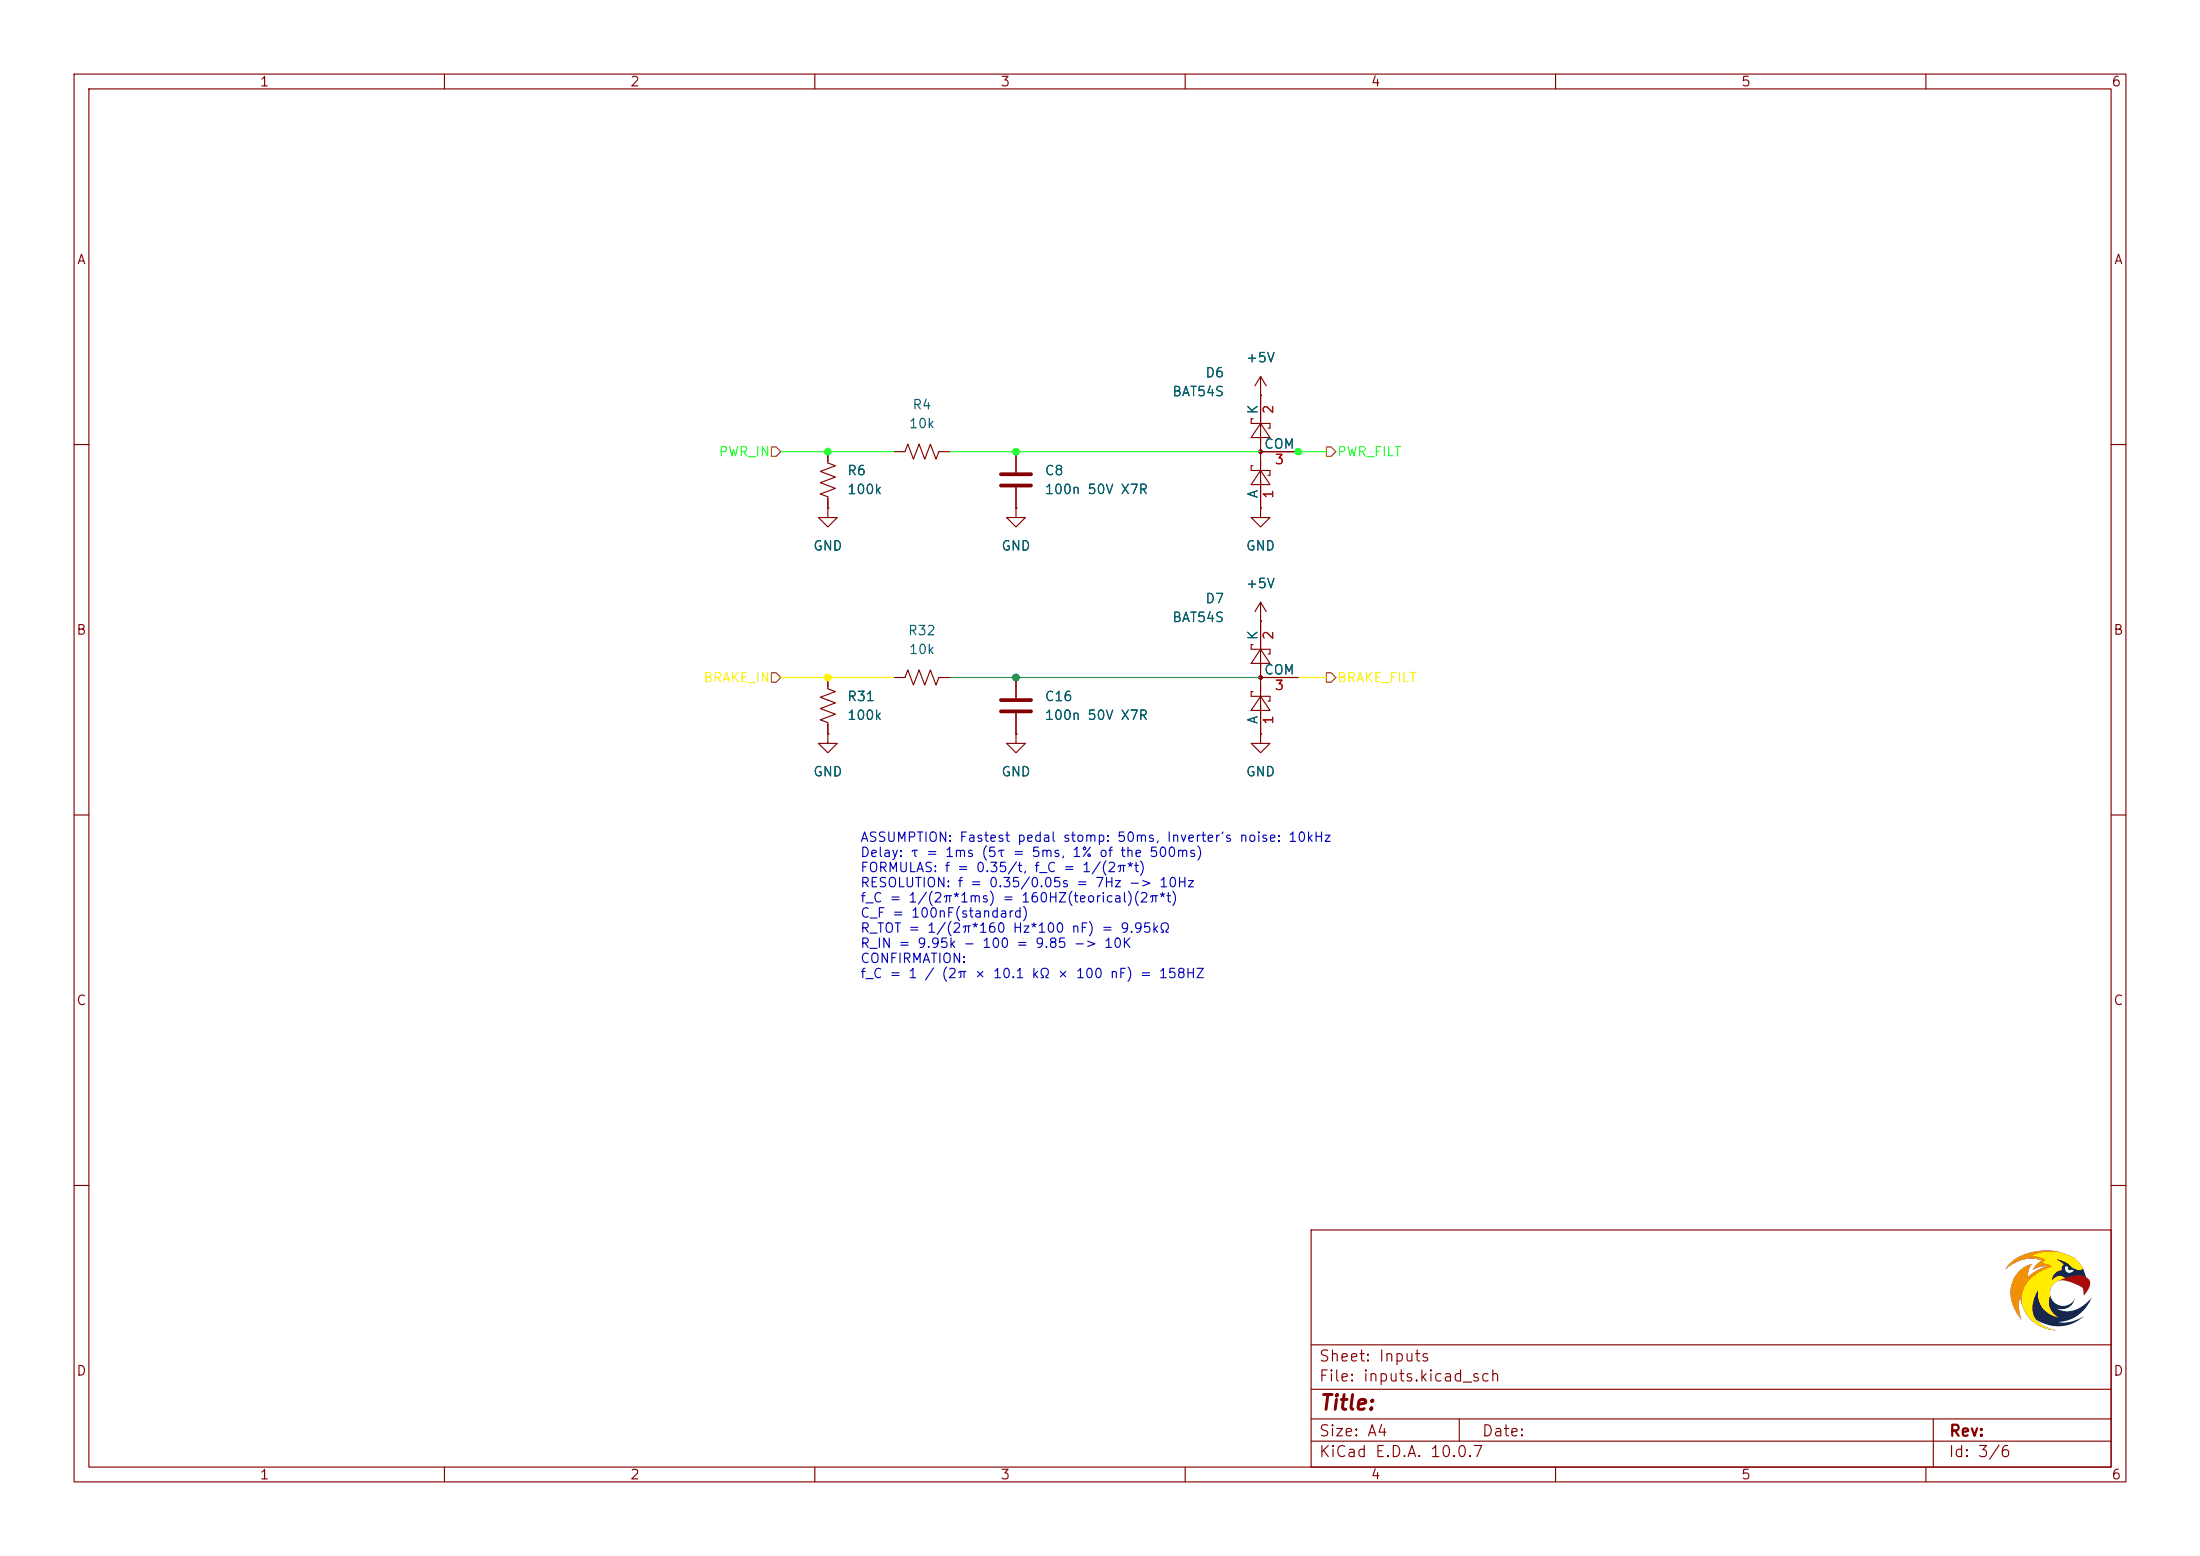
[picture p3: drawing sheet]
(kicad_sch
 (version 20260306)
 (generator "eeschema")
 (generator_version "10.0")
 (paper "A4")
 (lib_symbols
  (symbol "Device:C"
   (pin_numbers (hide yes))
   (pin_names
    (offset 0.254)) (exclude_from_sim no) (in_bom yes) (on_board yes)
   (in_pos_files yes)
   (duplicate_pin_numbers_are_jumpers no)
   (property "Reference" "C" (at 0.635 2.54 0) (show_name no) (do_not_autoplace no) (effects (font (size 1.27 1.27)) (justify left)))
   (property "Value" "C" (at 0.635 -2.54 0) (show_name no) (do_not_autoplace no) (effects (font (size 1.27 1.27)) (justify left)))
   (property "Footprint" "" (at 0.9652 -3.81 0) (show_name no) (do_not_autoplace no) (hide yes) (effects (font (size 1.27 1.27))))
   (property "Datasheet" "" (at 0 0 0) (show_name no) (do_not_autoplace no) (hide yes) (effects (font (size 1.27 1.27))))
   (property "Description" "Unpolarized capacitor" (at 0 0 0) (show_name no) (do_not_autoplace no) (hide yes) (effects (font (size 1.27 1.27))))
   (symbol "C_0_1"
    (polyline (pts (xy -2.032 0.762) (xy 2.032 0.762)) (stroke (width 0.508) (type default)) (fill (type none)))
    (polyline (pts (xy -2.032 -0.762) (xy 2.032 -0.762)) (stroke (width 0.508) (type default)) (fill (type none))))
   (symbol "C_1_1"
    (pin passive line (at 0 3.81 270) (length 2.794) (name "" (effects (font (size 1.27 1.27)))) (number "1" (effects (font (size 1.27 1.27)))))
    (pin passive line (at 0 -3.81 90) (length 2.794) (name "" (effects (font (size 1.27 1.27)))) (number "2" (effects (font (size 1.27 1.27))))))
   (embedded_fonts no))
  (symbol "Device:R_US"
   (pin_numbers (hide yes))
   (pin_names
    (offset 0)) (exclude_from_sim no) (in_bom yes) (on_board yes)
   (in_pos_files yes)
   (duplicate_pin_numbers_are_jumpers no)
   (property "Reference" "R" (at 2.54 0 90) (show_name no) (do_not_autoplace no) (effects (font (size 1.27 1.27))))
   (property "Value" "R_US" (at -2.54 0 90) (show_name no) (do_not_autoplace no) (effects (font (size 1.27 1.27))))
   (property "Footprint" "" (at 1.016 -0.254 90) (show_name no) (do_not_autoplace no) (hide yes) (effects (font (size 1.27 1.27))))
   (property "Datasheet" "" (at 0 0 0) (show_name no) (do_not_autoplace no) (hide yes) (effects (font (size 1.27 1.27))))
   (property "Description" "Resistor, US symbol" (at 0 0 0) (show_name no) (do_not_autoplace no) (hide yes) (effects (font (size 1.27 1.27))))
   (symbol "R_US_0_1"
    (polyline (pts (xy 0 2.286) (xy 0 2.54)) (stroke (width 0) (type default)) (fill (type none)))
    (polyline (pts (xy 0 2.286) (xy 1.016 1.905) (xy 0 1.524) (xy -1.016 1.143) (xy 0 0.762)) (stroke (width 0) (type default)) (fill (type none)))
    (polyline (pts (xy 0 0.762) (xy 1.016 0.381) (xy 0 0) (xy -1.016 -0.381) (xy 0 -0.762)) (stroke (width 0) (type default)) (fill (type none)))
    (polyline (pts (xy 0 -0.762) (xy 1.016 -1.143) (xy 0 -1.524) (xy -1.016 -1.905) (xy 0 -2.286)) (stroke (width 0) (type default)) (fill (type none)))
    (polyline (pts (xy 0 -2.286) (xy 0 -2.54)) (stroke (width 0) (type default)) (fill (type none))))
   (symbol "R_US_1_1"
    (pin passive line (at 0 3.81 270) (length 1.27) (name "" (effects (font (size 1.27 1.27)))) (number "1" (effects (font (size 1.27 1.27)))))
    (pin passive line (at 0 -3.81 90) (length 1.27) (name "" (effects (font (size 1.27 1.27)))) (number "2" (effects (font (size 1.27 1.27))))))
   (embedded_fonts no))
  (symbol "Diode:BAT54S"
   (pin_names
    (offset 0)) (exclude_from_sim no) (in_bom yes) (on_board yes)
   (in_pos_files yes)
   (duplicate_pin_numbers_are_jumpers no)
   (property "Reference" "D" (at 2.54 -5.08 0) (show_name no) (do_not_autoplace no) (effects (font (size 1.27 1.27)) (justify left)))
   (property "Value" "BAT54S" (at -6.35 3.175 0) (show_name no) (do_not_autoplace no) (effects (font (size 1.27 1.27)) (justify left)))
   (property "Footprint" "Package_TO_SOT_SMD:SOT-23" (at 1.905 3.175 0) (show_name no) (do_not_autoplace no) (hide yes) (effects (font (size 1.27 1.27)) (justify left)))
   (property "Datasheet" "https://www.diodes.com/assets/Datasheets/ds11005.pdf" (at -3.048 0 0) (show_name no) (do_not_autoplace no) (hide yes) (effects (font (size 1.27 1.27))))
   (property "Description" "Vr 30V, If 200mA, Dual schottky barrier diode, in series, SOT-323" (at 0 0 0) (show_name no) (do_not_autoplace no) (hide yes) (effects (font (size 1.27 1.27))))
   (symbol "BAT54S_0_1"
    (polyline (pts (xy -4.445 1.27) (xy -4.445 -1.27) (xy -2.54 0) (xy -4.445 1.27)) (stroke (width 0) (type default)) (fill (type none)))
    (polyline (pts (xy -3.81 0) (xy -1.27 0)) (stroke (width 0) (type default)) (fill (type none)))
    (polyline (pts (xy -3.175 -1.27) (xy -3.175 -1.016)) (stroke (width 0) (type default)) (fill (type none)))
    (polyline (pts (xy -2.54 1.27) (xy -1.905 1.27)) (stroke (width 0) (type default)) (fill (type none)))
    (polyline (pts (xy -2.54 -1.27) (xy -3.175 -1.27)) (stroke (width 0) (type default)) (fill (type none)))
    (polyline (pts (xy -2.54 -1.27) (xy -2.54 1.27)) (stroke (width 0) (type default)) (fill (type none)))
    (polyline (pts (xy -1.905 1.27) (xy -1.905 1.016)) (stroke (width 0) (type default)) (fill (type none)))
    (polyline (pts (xy -1.905 0) (xy 1.905 0)) (stroke (width 0) (type default)) (fill (type none)))
    (circle (center 0 0) (radius 0.254) (stroke (width 0) (type default)) (fill (type outline)))
    (polyline (pts (xy 1.27 0) (xy 3.81 0)) (stroke (width 0) (type default)) (fill (type none)))
    (polyline (pts (xy 1.905 1.27) (xy 1.905 -1.27) (xy 3.81 0) (xy 1.905 1.27)) (stroke (width 0) (type default)) (fill (type none)))
    (polyline (pts (xy 3.175 -1.27) (xy 3.175 -1.016)) (stroke (width 0) (type default)) (fill (type none)))
    (polyline (pts (xy 3.81 1.27) (xy 4.445 1.27)) (stroke (width 0) (type default)) (fill (type none)))
    (polyline (pts (xy 3.81 -1.27) (xy 3.175 -1.27)) (stroke (width 0) (type default)) (fill (type none)))
    (polyline (pts (xy 3.81 -1.27) (xy 3.81 1.27)) (stroke (width 0) (type default)) (fill (type none)))
    (polyline (pts (xy 4.445 1.27) (xy 4.445 1.016)) (stroke (width 0) (type default)) (fill (type none))))
   (symbol "BAT54S_1_1"
    (pin passive line (at -7.62 0 0) (length 3.81) (name "A" (effects (font (size 1.27 1.27)))) (number "1" (effects (font (size 1.27 1.27)))))
    (pin passive line (at 7.62 0 180) (length 3.81) (name "K" (effects (font (size 1.27 1.27)))) (number "2" (effects (font (size 1.27 1.27)))))
    (pin passive line (at 0 -5.08 90) (length 5.08) (name "COM" (effects (font (size 1.27 1.27)))) (number "3" (effects (font (size 1.27 1.27))))))
   (embedded_fonts no))
  (symbol "power:+5V"
   (power global)
   (pin_numbers (hide yes))
   (pin_names
    (offset 0) (hide yes)) (exclude_from_sim no) (in_bom yes) (on_board yes)
   (in_pos_files yes)
   (duplicate_pin_numbers_are_jumpers no)
   (property "Reference" "#PWR" (at 0 -3.81 0) (show_name no) (do_not_autoplace no) (hide yes) (effects (font (size 1.27 1.27))))
   (property "Value" "+5V" (at 0 3.556 0) (show_name no) (do_not_autoplace no) (effects (font (size 1.27 1.27))))
   (property "Footprint" "" (at 0 0 0) (show_name no) (do_not_autoplace no) (hide yes) (effects (font (size 1.27 1.27))))
   (property "Datasheet" "" (at 0 0 0) (show_name no) (do_not_autoplace no) (hide yes) (effects (font (size 1.27 1.27))))
   (property "Description" "Power symbol creates a global label with name \"+5V\"" (at 0 0 0) (show_name no) (do_not_autoplace no) (hide yes) (effects (font (size 1.27 1.27))))
   (symbol "+5V_0_1"
    (polyline (pts (xy -0.762 1.27) (xy 0 2.54)) (stroke (width 0) (type default)) (fill (type none)))
    (polyline (pts (xy 0 2.54) (xy 0.762 1.27)) (stroke (width 0) (type default)) (fill (type none)))
    (polyline (pts (xy 0 0) (xy 0 2.54)) (stroke (width 0) (type default)) (fill (type none))))
   (symbol "+5V_1_1"
    (pin power_in line (at 0 0 90) (length 0) (name "" (effects (font (size 1.27 1.27)))) (number "1" (effects (font (size 1.27 1.27))))))
   (embedded_fonts no))
  (symbol "power:GND"
   (power global)
   (pin_numbers (hide yes))
   (pin_names
    (offset 0) (hide yes)) (exclude_from_sim no) (in_bom yes) (on_board yes)
   (in_pos_files yes)
   (duplicate_pin_numbers_are_jumpers no)
   (property "Reference" "#PWR" (at 0 -6.35 0) (show_name no) (do_not_autoplace no) (hide yes) (effects (font (size 1.27 1.27))))
   (property "Value" "GND" (at 0 -3.81 0) (show_name no) (do_not_autoplace no) (effects (font (size 1.27 1.27))))
   (property "Footprint" "" (at 0 0 0) (show_name no) (do_not_autoplace no) (hide yes) (effects (font (size 1.27 1.27))))
   (property "Datasheet" "" (at 0 0 0) (show_name no) (do_not_autoplace no) (hide yes) (effects (font (size 1.27 1.27))))
   (property "Description" "Power symbol creates a global label with name \"GND\" , ground" (at 0 0 0) (show_name no) (do_not_autoplace no) (hide yes) (effects (font (size 1.27 1.27))))
   (symbol "GND_0_1"
    (polyline (pts (xy 0 0) (xy 0 -1.27) (xy 1.27 -1.27) (xy 0 -2.54) (xy -1.27 -1.27) (xy 0 -1.27)) (stroke (width 0) (type default)) (fill (type none))))
   (symbol "GND_1_1"
    (pin power_in line (at 0 0 270) (length 0) (name "" (effects (font (size 1.27 1.27)))) (number "1" (effects (font (size 1.27 1.27))))))
   (embedded_fonts no)))
 (text "ASSUMPTION: Fastest pedal stomp: 50ms, Inverter's noise: 10kHz\nDelay: τ = 1ms (5τ = 5ms, 1% of the 500ms)\nFORMULAS: f = 0.35/t, f_C = 1/(2π*t)\nRESOLUTION: f = 0.35/0.05s = 7Hz -> 10Hz\nf_C = 1/(2π*1ms) = 160HZ(teorical)(2π*t)\nC_F = 100nF(standard)\nR_TOT = 1/(2π*160 Hz*100 nF) = 9.95kΩ\nR_IN = 9.95k - 100 = 9.85 -> 10K\nCONFIRMATION: \nf_C = 1 / (2π × 10.1 kΩ × 100 nF) = 158HZ\n"
  (exclude_from_sim no)
  (at 116.078 122.428 0)
  (effects (font (size 1.27 1.27)) (justify left)))
 (junction
  (at 111.76 60.96)
  (diameter 0)
  (color 0 0 0 0))
 (junction
  (at 111.76 91.44)
  (diameter 0)
  (color 0 0 0 0))
 (junction
  (at 137.16 60.96)
  (diameter 0)
  (color 0 0 0 0))
 (junction
  (at 175.26 60.96)
  (diameter 0)
  (color 0 0 0 0))
 (junction
  (at 137.16 91.44)
  (diameter 0)
  (color 0 0 0 0))
 (wire
  (pts (xy 111.76 91.44) (xy 120.65 91.44))
  (stroke (width 0) (type default)))
 (wire
  (pts (xy 128.27 60.96) (xy 137.16 60.96))
  (stroke (width 0) (type default)))
 (wire
  (pts (xy 105.41 91.44) (xy 111.76 91.44))
  (stroke (width 0) (type default)))
 (wire
  (pts (xy 175.26 91.44) (xy 179.07 91.44))
  (stroke (width 0) (type default)))
 (wire
  (pts (xy 105.41 60.96) (xy 111.76 60.96))
  (stroke (width 0) (type default)))
 (wire
  (pts (xy 128.27 91.44) (xy 137.16 91.44))
  (stroke (width 0) (type default)))
 (wire
  (pts (xy 137.16 60.96) (xy 179.07 60.96))
  (stroke (width 0) (type default)))
 (wire
  (pts (xy 137.16 91.44) (xy 170.18 91.44))
  (stroke (width 0) (type default)))
 (wire
  (pts (xy 111.76 60.96) (xy 120.65 60.96))
  (stroke (width 0) (type default)))
 (hierarchical_label "BRAKE_FILT"
  (shape output)
  (at 179.07 91.44 0)
  (effects (font (size 1.27 1.27)) (justify left)))
 (hierarchical_label "BRAKE_IN"
  (shape input)
  (at 105.41 91.44 180)
  (effects (font (size 1.27 1.27)) (justify right)))
 (hierarchical_label "PWR_IN"
  (shape input)
  (at 105.41 60.96 180)
  (effects (font (size 1.27 1.27)) (justify right)))
 (hierarchical_label "PWR_FILT"
  (shape output)
  (at 179.07 60.96 0)
  (effects (font (size 1.27 1.27)) (justify left)))
 (symbol
  (lib_id "Device:C")
  (at 137.16 95.25 0)
  (unit 1)
  (body_style 1)
  (exclude_from_sim no)
  (in_bom yes)
  (on_board yes)
  (in_pos_files yes)
  (dnp no)
  (fields_autoplaced yes)
  (property "Reference" "C16" (at 140.97 93.9799 0) (show_name no) (do_not_autoplace no) (effects (font (size 1.27 1.27)) (justify left)))
  (property "Value" "100n 50V X7R" (at 140.97 96.5199 0) (show_name no) (do_not_autoplace no) (effects (font (size 1.27 1.27)) (justify left)))
  (property "Footprint" "Capacitor_SMD:C_0603_1608Metric" (at 138.1252 99.06 0) (hide yes) (show_name no) (do_not_autoplace no) (effects (font (size 1.27 1.27))))
  (property "Datasheet" "" (at 137.16 95.25 0) (hide yes) (show_name no) (do_not_autoplace no) (effects (font (size 1.27 1.27))))
  (property "Description" "Unpolarized capacitor" (at 137.16 95.25 0) (hide yes) (show_name no) (do_not_autoplace no) (effects (font (size 1.27 1.27))))
  (pin "1")
  (pin "2"))
 (symbol
  (lib_id "Device:R_US")
  (at 111.76 64.77 0)
  (unit 1)
  (body_style 1)
  (exclude_from_sim no)
  (in_bom yes)
  (on_board yes)
  (in_pos_files yes)
  (dnp no)
  (fields_autoplaced yes)
  (property "Reference" "R6" (at 114.3 63.4999 0) (show_name no) (do_not_autoplace no) (effects (font (size 1.27 1.27)) (justify left)))
  (property "Value" "100k" (at 114.3 66.0399 0) (show_name no) (do_not_autoplace no) (effects (font (size 1.27 1.27)) (justify left)))
  (property "Footprint" "Resistor_SMD:R_0603_1608Metric" (at 112.776 65.024 90) (hide yes) (show_name no) (do_not_autoplace no) (effects (font (size 1.27 1.27))))
  (property "Datasheet" "" (at 111.76 64.77 0) (hide yes) (show_name no) (do_not_autoplace no) (effects (font (size 1.27 1.27))))
  (property "Description" "Resistor, US symbol" (at 111.76 64.77 0) (hide yes) (show_name no) (do_not_autoplace no) (effects (font (size 1.27 1.27))))
  (pin "2")
  (pin "1"))
 (symbol
  (lib_id "power:GND")
  (at 170.18 99.06 0)
  (unit 1)
  (body_style 1)
  (exclude_from_sim no)
  (in_bom yes)
  (on_board yes)
  (in_pos_files yes)
  (dnp no)
  (fields_autoplaced yes)
  (property "Reference" "#PWR065" (at 170.18 105.41 0) (hide yes) (show_name no) (do_not_autoplace no) (effects (font (size 1.27 1.27))))
  (property "Value" "GND" (at 170.18 104.14 0) (show_name no) (do_not_autoplace no) (effects (font (size 1.27 1.27))))
  (property "Footprint" "" (at 170.18 99.06 0) (hide yes) (show_name no) (do_not_autoplace no) (effects (font (size 1.27 1.27))))
  (property "Datasheet" "" (at 170.18 99.06 0) (hide yes) (show_name no) (do_not_autoplace no) (effects (font (size 1.27 1.27))))
  (property "Description" "Power symbol creates a global label with name \"GND\" , ground" (at 170.18 99.06 0) (hide yes) (show_name no) (do_not_autoplace no) (effects (font (size 1.27 1.27))))
  (pin "1"))
 (symbol
  (lib_id "power:+5V")
  (at 170.18 53.34 0)
  (unit 1)
  (body_style 1)
  (exclude_from_sim no)
  (in_bom yes)
  (on_board yes)
  (in_pos_files yes)
  (dnp no)
  (fields_autoplaced yes)
  (property "Reference" "#PWR061" (at 170.18 57.15 0) (hide yes) (show_name no) (do_not_autoplace no) (effects (font (size 1.27 1.27))))
  (property "Value" "+5V" (at 170.18 48.26 0) (show_name no) (do_not_autoplace no) (effects (font (size 1.27 1.27))))
  (property "Footprint" "" (at 170.18 53.34 0) (hide yes) (show_name no) (do_not_autoplace no) (effects (font (size 1.27 1.27))))
  (property "Datasheet" "" (at 170.18 53.34 0) (hide yes) (show_name no) (do_not_autoplace no) (effects (font (size 1.27 1.27))))
  (property "Description" "Power symbol creates a global label with name \"+5V\"" (at 170.18 53.34 0) (hide yes) (show_name no) (do_not_autoplace no) (effects (font (size 1.27 1.27))))
  (pin "1"))
 (symbol
  (lib_id "power:GND")
  (at 137.16 99.06 0)
  (unit 1)
  (body_style 1)
  (exclude_from_sim no)
  (in_bom yes)
  (on_board yes)
  (in_pos_files yes)
  (dnp no)
  (fields_autoplaced yes)
  (property "Reference" "#PWR063" (at 137.16 105.41 0) (hide yes) (show_name no) (do_not_autoplace no) (effects (font (size 1.27 1.27))))
  (property "Value" "GND" (at 137.16 104.14 0) (show_name no) (do_not_autoplace no) (effects (font (size 1.27 1.27))))
  (property "Footprint" "" (at 137.16 99.06 0) (hide yes) (show_name no) (do_not_autoplace no) (effects (font (size 1.27 1.27))))
  (property "Datasheet" "" (at 137.16 99.06 0) (hide yes) (show_name no) (do_not_autoplace no) (effects (font (size 1.27 1.27))))
  (property "Description" "Power symbol creates a global label with name \"GND\" , ground" (at 137.16 99.06 0) (hide yes) (show_name no) (do_not_autoplace no) (effects (font (size 1.27 1.27))))
  (pin "1"))
 (symbol
  (lib_id "Diode:BAT54S")
  (at 170.18 91.44 90)
  (unit 1)
  (body_style 1)
  (exclude_from_sim no)
  (in_bom yes)
  (on_board yes)
  (in_pos_files yes)
  (dnp no)
  (property "Reference" "D7" (at 165.354 80.772 90) (show_name no) (do_not_autoplace no) (effects (font (size 1.27 1.27)) (justify left)))
  (property "Value" "BAT54S" (at 165.354 83.312 90) (show_name no) (do_not_autoplace no) (effects (font (size 1.27 1.27)) (justify left)))
  (property "Footprint" "Package_TO_SOT_SMD:SOT-23" (at 167.005 89.535 0) (hide yes) (show_name no) (do_not_autoplace no) (effects (font (size 1.27 1.27)) (justify left)))
  (property "Datasheet" "https://www.diodes.com/assets/Datasheets/ds11005.pdf" (at 170.18 94.488 0) (hide yes) (show_name no) (do_not_autoplace no) (effects (font (size 1.27 1.27))))
  (property "Description" "Vr 30V, If 200mA, Dual schottky barrier diode, in series, SOT-323" (at 170.18 91.44 0) (hide yes) (show_name no) (do_not_autoplace no) (effects (font (size 1.27 1.27))))
  (pin "1")
  (pin "2")
  (pin "3"))
 (symbol
  (lib_id "power:GND")
  (at 137.16 68.58 0)
  (unit 1)
  (body_style 1)
  (exclude_from_sim no)
  (in_bom yes)
  (on_board yes)
  (in_pos_files yes)
  (dnp no)
  (fields_autoplaced yes)
  (property "Reference" "#PWR015" (at 137.16 74.93 0) (hide yes) (show_name no) (do_not_autoplace no) (effects (font (size 1.27 1.27))))
  (property "Value" "GND" (at 137.16 73.66 0) (show_name no) (do_not_autoplace no) (effects (font (size 1.27 1.27))))
  (property "Footprint" "" (at 137.16 68.58 0) (hide yes) (show_name no) (do_not_autoplace no) (effects (font (size 1.27 1.27))))
  (property "Datasheet" "" (at 137.16 68.58 0) (hide yes) (show_name no) (do_not_autoplace no) (effects (font (size 1.27 1.27))))
  (property "Description" "Power symbol creates a global label with name \"GND\" , ground" (at 137.16 68.58 0) (hide yes) (show_name no) (do_not_autoplace no) (effects (font (size 1.27 1.27))))
  (pin "1"))
 (symbol
  (lib_id "Device:R_US")
  (at 124.46 91.44 90)
  (unit 1)
  (body_style 1)
  (exclude_from_sim no)
  (in_bom yes)
  (on_board yes)
  (in_pos_files yes)
  (dnp no)
  (fields_autoplaced yes)
  (property "Reference" "R32" (at 124.46 85.09 90) (show_name no) (do_not_autoplace no) (effects (font (size 1.27 1.27))))
  (property "Value" "10k" (at 124.46 87.63 90) (show_name no) (do_not_autoplace no) (effects (font (size 1.27 1.27))))
  (property "Footprint" "Resistor_SMD:R_0603_1608Metric" (at 124.714 90.424 90) (hide yes) (show_name no) (do_not_autoplace no) (effects (font (size 1.27 1.27))))
  (property "Datasheet" "" (at 124.46 91.44 0) (hide yes) (show_name no) (do_not_autoplace no) (effects (font (size 1.27 1.27))))
  (property "Description" "Resistor, US symbol" (at 124.46 91.44 0) (hide yes) (show_name no) (do_not_autoplace no) (effects (font (size 1.27 1.27))))
  (pin "1")
  (pin "2"))
 (symbol
  (lib_id "power:GND")
  (at 170.18 68.58 0)
  (unit 1)
  (body_style 1)
  (exclude_from_sim no)
  (in_bom yes)
  (on_board yes)
  (in_pos_files yes)
  (dnp no)
  (fields_autoplaced yes)
  (property "Reference" "#PWR060" (at 170.18 74.93 0) (hide yes) (show_name no) (do_not_autoplace no) (effects (font (size 1.27 1.27))))
  (property "Value" "GND" (at 170.18 73.66 0) (show_name no) (do_not_autoplace no) (effects (font (size 1.27 1.27))))
  (property "Footprint" "" (at 170.18 68.58 0) (hide yes) (show_name no) (do_not_autoplace no) (effects (font (size 1.27 1.27))))
  (property "Datasheet" "" (at 170.18 68.58 0) (hide yes) (show_name no) (do_not_autoplace no) (effects (font (size 1.27 1.27))))
  (property "Description" "Power symbol creates a global label with name \"GND\" , ground" (at 170.18 68.58 0) (hide yes) (show_name no) (do_not_autoplace no) (effects (font (size 1.27 1.27))))
  (pin "1"))
 (symbol
  (lib_id "power:+5V")
  (at 170.18 83.82 0)
  (unit 1)
  (body_style 1)
  (exclude_from_sim no)
  (in_bom yes)
  (on_board yes)
  (in_pos_files yes)
  (dnp no)
  (fields_autoplaced yes)
  (property "Reference" "#PWR064" (at 170.18 87.63 0) (hide yes) (show_name no) (do_not_autoplace no) (effects (font (size 1.27 1.27))))
  (property "Value" "+5V" (at 170.18 78.74 0) (show_name no) (do_not_autoplace no) (effects (font (size 1.27 1.27))))
  (property "Footprint" "" (at 170.18 83.82 0) (hide yes) (show_name no) (do_not_autoplace no) (effects (font (size 1.27 1.27))))
  (property "Datasheet" "" (at 170.18 83.82 0) (hide yes) (show_name no) (do_not_autoplace no) (effects (font (size 1.27 1.27))))
  (property "Description" "Power symbol creates a global label with name \"+5V\"" (at 170.18 83.82 0) (hide yes) (show_name no) (do_not_autoplace no) (effects (font (size 1.27 1.27))))
  (pin "1"))
 (symbol
  (lib_id "power:GND")
  (at 111.76 68.58 0)
  (unit 1)
  (body_style 1)
  (exclude_from_sim no)
  (in_bom yes)
  (on_board yes)
  (in_pos_files yes)
  (dnp no)
  (fields_autoplaced yes)
  (property "Reference" "#PWR017" (at 111.76 74.93 0) (hide yes) (show_name no) (do_not_autoplace no) (effects (font (size 1.27 1.27))))
  (property "Value" "GND" (at 111.76 73.66 0) (show_name no) (do_not_autoplace no) (effects (font (size 1.27 1.27))))
  (property "Footprint" "" (at 111.76 68.58 0) (hide yes) (show_name no) (do_not_autoplace no) (effects (font (size 1.27 1.27))))
  (property "Datasheet" "" (at 111.76 68.58 0) (hide yes) (show_name no) (do_not_autoplace no) (effects (font (size 1.27 1.27))))
  (property "Description" "Power symbol creates a global label with name \"GND\" , ground" (at 111.76 68.58 0) (hide yes) (show_name no) (do_not_autoplace no) (effects (font (size 1.27 1.27))))
  (pin "1"))
 (symbol
  (lib_id "Diode:BAT54S")
  (at 170.18 60.96 90)
  (unit 1)
  (body_style 1)
  (exclude_from_sim no)
  (in_bom yes)
  (on_board yes)
  (in_pos_files yes)
  (dnp no)
  (property "Reference" "D6" (at 165.354 50.292 90) (show_name no) (do_not_autoplace no) (effects (font (size 1.27 1.27)) (justify left)))
  (property "Value" "BAT54S" (at 165.354 52.832 90) (show_name no) (do_not_autoplace no) (effects (font (size 1.27 1.27)) (justify left)))
  (property "Footprint" "Package_TO_SOT_SMD:SOT-23" (at 167.005 59.055 0) (hide yes) (show_name no) (do_not_autoplace no) (effects (font (size 1.27 1.27)) (justify left)))
  (property "Datasheet" "https://www.diodes.com/assets/Datasheets/ds11005.pdf" (at 170.18 64.008 0) (hide yes) (show_name no) (do_not_autoplace no) (effects (font (size 1.27 1.27))))
  (property "Description" "Vr 30V, If 200mA, Dual schottky barrier diode, in series, SOT-323" (at 170.18 60.96 0) (hide yes) (show_name no) (do_not_autoplace no) (effects (font (size 1.27 1.27))))
  (pin "1")
  (pin "2")
  (pin "3"))
 (symbol
  (lib_id "Device:R_US")
  (at 124.46 60.96 90)
  (unit 1)
  (body_style 1)
  (exclude_from_sim no)
  (in_bom yes)
  (on_board yes)
  (in_pos_files yes)
  (dnp no)
  (fields_autoplaced yes)
  (property "Reference" "R4" (at 124.46 54.61 90) (show_name no) (do_not_autoplace no) (effects (font (size 1.27 1.27))))
  (property "Value" "10k" (at 124.46 57.15 90) (show_name no) (do_not_autoplace no) (effects (font (size 1.27 1.27))))
  (property "Footprint" "Resistor_SMD:R_0603_1608Metric" (at 124.714 59.944 90) (hide yes) (show_name no) (do_not_autoplace no) (effects (font (size 1.27 1.27))))
  (property "Datasheet" "" (at 124.46 60.96 0) (hide yes) (show_name no) (do_not_autoplace no) (effects (font (size 1.27 1.27))))
  (property "Description" "Resistor, US symbol" (at 124.46 60.96 0) (hide yes) (show_name no) (do_not_autoplace no) (effects (font (size 1.27 1.27))))
  (pin "1")
  (pin "2"))
 (symbol
  (lib_id "Device:C")
  (at 137.16 64.77 0)
  (unit 1)
  (body_style 1)
  (exclude_from_sim no)
  (in_bom yes)
  (on_board yes)
  (in_pos_files yes)
  (dnp no)
  (fields_autoplaced yes)
  (property "Reference" "C8" (at 140.97 63.4999 0) (show_name no) (do_not_autoplace no) (effects (font (size 1.27 1.27)) (justify left)))
  (property "Value" "100n 50V X7R" (at 140.97 66.0399 0) (show_name no) (do_not_autoplace no) (effects (font (size 1.27 1.27)) (justify left)))
  (property "Footprint" "Capacitor_SMD:C_0603_1608Metric" (at 138.1252 68.58 0) (hide yes) (show_name no) (do_not_autoplace no) (effects (font (size 1.27 1.27))))
  (property "Datasheet" "" (at 137.16 64.77 0) (hide yes) (show_name no) (do_not_autoplace no) (effects (font (size 1.27 1.27))))
  (property "Description" "Unpolarized capacitor" (at 137.16 64.77 0) (hide yes) (show_name no) (do_not_autoplace no) (effects (font (size 1.27 1.27))))
  (pin "1")
  (pin "2"))
 (symbol
  (lib_id "power:GND")
  (at 111.76 99.06 0)
  (unit 1)
  (body_style 1)
  (exclude_from_sim no)
  (in_bom yes)
  (on_board yes)
  (in_pos_files yes)
  (dnp no)
  (fields_autoplaced yes)
  (property "Reference" "#PWR062" (at 111.76 105.41 0) (hide yes) (show_name no) (do_not_autoplace no) (effects (font (size 1.27 1.27))))
  (property "Value" "GND" (at 111.76 104.14 0) (show_name no) (do_not_autoplace no) (effects (font (size 1.27 1.27))))
  (property "Footprint" "" (at 111.76 99.06 0) (hide yes) (show_name no) (do_not_autoplace no) (effects (font (size 1.27 1.27))))
  (property "Datasheet" "" (at 111.76 99.06 0) (hide yes) (show_name no) (do_not_autoplace no) (effects (font (size 1.27 1.27))))
  (property "Description" "Power symbol creates a global label with name \"GND\" , ground" (at 111.76 99.06 0) (hide yes) (show_name no) (do_not_autoplace no) (effects (font (size 1.27 1.27))))
  (pin "1"))
 (symbol
  (lib_id "Device:R_US")
  (at 111.76 95.25 0)
  (unit 1)
  (body_style 1)
  (exclude_from_sim no)
  (in_bom yes)
  (on_board yes)
  (in_pos_files yes)
  (dnp no)
  (fields_autoplaced yes)
  (property "Reference" "R31" (at 114.3 93.9799 0) (show_name no) (do_not_autoplace no) (effects (font (size 1.27 1.27)) (justify left)))
  (property "Value" "100k" (at 114.3 96.5199 0) (show_name no) (do_not_autoplace no) (effects (font (size 1.27 1.27)) (justify left)))
  (property "Footprint" "Resistor_SMD:R_0603_1608Metric" (at 112.776 95.504 90) (hide yes) (show_name no) (do_not_autoplace no) (effects (font (size 1.27 1.27))))
  (property "Datasheet" "" (at 111.76 95.25 0) (hide yes) (show_name no) (do_not_autoplace no) (effects (font (size 1.27 1.27))))
  (property "Description" "Resistor, US symbol" (at 111.76 95.25 0) (hide yes) (show_name no) (do_not_autoplace no) (effects (font (size 1.27 1.27))))
  (pin "2")
  (pin "1")))
